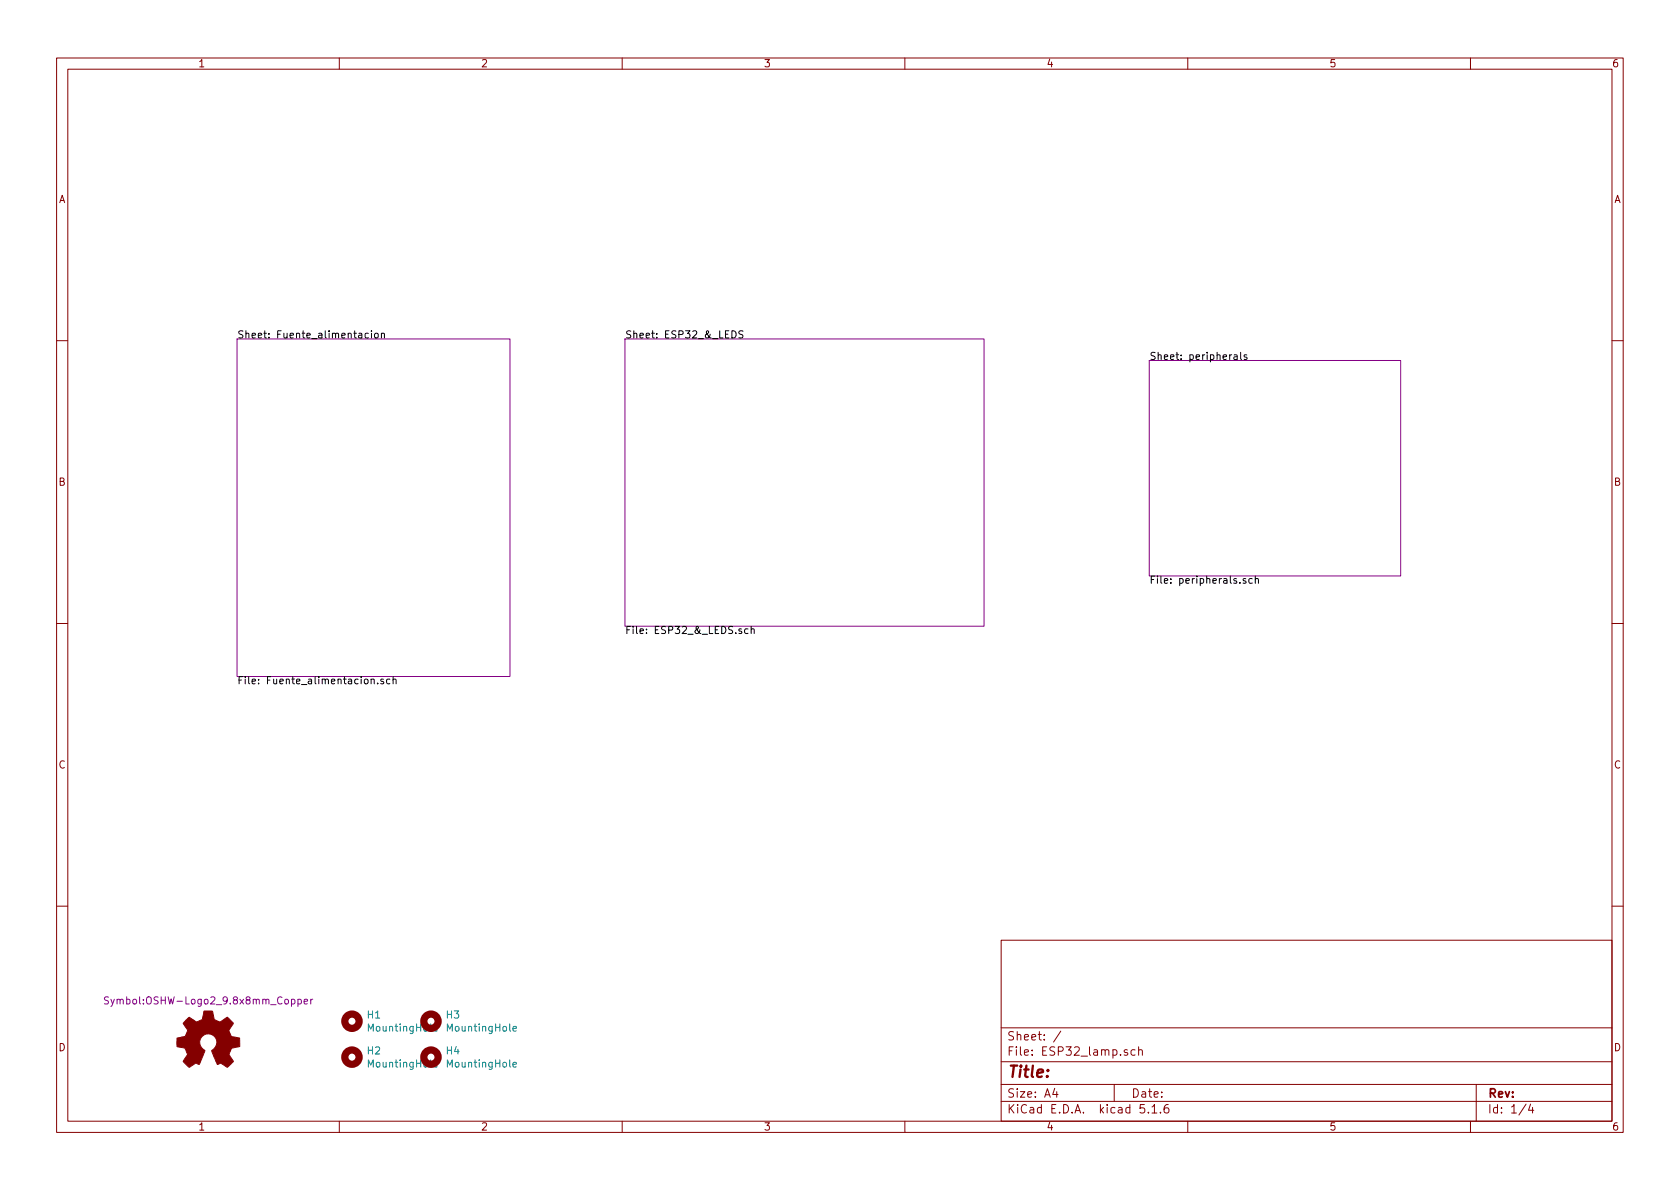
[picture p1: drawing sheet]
<svg xmlns="http://www.w3.org/2000/svg" width="297mm" height="210mm" viewBox="0 0 297 210" stroke-linecap="round" stroke-linejoin="round" font-family="sans-serif">
<g fill="none" stroke="#840000" stroke-width=".18">
<path d="M10 10.3h277v189.9h-277zM12 12.2h273v186.1h-273zM60 10.3v1.9M110 10.3v1.9M160 10.3v1.9M210 10.3v1.9M260 10.3v1.9M10 60.2h2M285 60.2h2M10 110.3h2M285 110.3h2M10 160.2h2"/>
<path d="M177 166.3h108v32h-108zM285 160.2h2M60 198.3v1.9M110 198.3v1.9M160 198.3v1.9M177 194.8h108M177 191.8h108M177 187.8h108M177 181.8h108M186.5 192.5l-.4 1h1M186.8 193v1M187.6 182.3l-1.3 2"/>
<path d="M197 191.8v3M199.3 185.7a.37 .37 0 0 0-.5 .1v.2l.5 .2 .1 .1-.2 .3-.4-.1M200.7 185.7l-.4-.1-.3 .3 .1 .6 .2 .1 .4-.1M201.3 185.7h.1a.37 .37 0 0 1 .6 .1v.8M201.3 185.1v1.5M202.3 195.3h-.7l-.1 .7 .3-.1 .5 .1 .1 .2-.1 .5-.2 .1-.6-.1M203 196.7v.1M203.7 195.8l.4-.5v1.5M203.7 196.8h.8M205.2 196.7v.1M206.6 195.3a.62 .62 0 0 0-.8 .7l.1 .7 .2 .1 .5-.1 .1-.5-.1-.2-.5-.1-.3 .3M210 198.3v1.9"/>
<path d="M260 198.3v1.9M261 191.8v6.5M269.8 195.2l-1.2 2M270.6 195.2l-.3 1.1h.9M271 195.8v1"/>
</g>
<path d="M41.9 59.9h48.3v59.7h-48.3zM110.5 59.9h63.5v50.8h-63.5zM203.2 63.7h44.4v38.1h-44.4zM19.2 176.3h-.5l-.2 .1v.4l.6 .2 .1 .3-.3 .2h-.4M52.7 176.8l.4-.1 .2 .2-.1 .6h-.5M53.8 177.1l.6-.1-.1-.2-.4-.1-.1 .2v.6h.5M54.9 176.7v.8M55.3 176.7l-.3 .1-.1 .1" fill="none" stroke="#840084" stroke-width=".18"/>
<g fill="none" stroke="#000" stroke-width=".18">
<path d="M65.1 59l-.3-.1-.3 .3 .1 .5h.5M65.7 58.5v.1M65.7 58.9v.9M66.3 59l.3-.1 .2 .1v.7l-.3 .1-.3-.3zM67.4 59l.2-.1 .3 .1 .1 .8M67.4 58.9v.9M129.4 58.5a.64 .64 0 0 1 .8 .6 .64 .64 0 0 1-.8 .7zM131.4 58.6l-.5-.1-.2 .1v.4l.5 .2 .2 .3-.3 .3-.5-.1M218.2 62.8h.5v.8M218.7 63l-.4 .1-.2 .2 .2 .3 .4-.1M219.4 62.3v1.1l.1 .2M220.4 62.8l-.3-.1-.1 .2v.2l.4 .1v.3h-.4"/>
<path d="M69.5 119.7v1.2M132.3 111.2h-.4l-.3 .2 .2 .6h.5M132.8 111.3l.2-.1h.3v.8M132.8 110.8v1.2M220.3 102.4l-.3-.1-.2 .2v.2l.5 .1v.3h-.5M221.4 102.4l-.3-.1-.3 .2 .1 .6h.5M221.9 102.4l.2-.1 .3 .1 .1 .7M221.9 101.9v1.2M65.6 120.2l.2-.1h.3l.1 .8M66.8 120.8v.1M67.8 120.1h-.3l-.2 .2 .1 .1 .4 .2v.3h-.5M68.9 120.1h-.3l-.2 .2 .1 .6h.4"/>
<path d="M69.5 120.2l.2-.1h.3v.8"/>
</g>
<path d="M32.9 180.4l.6-.5 .8 .6a.62 .62 0 0 0 1.1 0l.2-.1a1.62 1.62 0 0 0 .4-1.4l.1-.2h1.5l.1 .8a.74 .74 0 0 0 .7 .9l.5 .2 1.3-.8 1 1-.4 .7a.75 .75 0 0 0-.1 1.2l.2 .5 1.5 .3v1.5l-1.4 .2-.1 .2a1.23 1.23 0 0 0-.3 1.2l.7 1-.1 .1-1 .9-.8-.5a.54 .54 0 0 0-.9 0l-1.1-2.3a2.33 2.33 0 0 0 .9-2 1.54 1.54 0 0 0-2.5-.7 1.54 1.54 0 0 0 .4 2.6l-1 2.4a.69 .69 0 0 0-1.1 .2l-.6 .3-1.1-1 .8-1.2-.3-.6a.71 .71 0 0 0-.9-.7l-.7-.2v-1.4l.4-.1a1.11 1.11 0 0 0 1.3-.7 .72 .72 0 0 0-.2-1.2l-.4-.7z" fill="#840000" stroke="#840000" stroke-width=".18"/>
<g fill="none" stroke="#840000" stroke-width="1.3">
<circle cx="62.2" cy="186.9" r="1.27"/>
<circle cx="62.2" cy="180.6" r="1.27"/>
<circle cx="76.2" cy="186.9" r="1.27"/>
<circle cx="76.2" cy="180.6" r="1.27"/>
</g>
<path d="M76.7 188.3l.6-.1v-.3h-.4l-.2 .1 .1 .6h.5M76.7 181.9l.6-.1v-.2l-.4-.1-.2 .2 .1 .6h.5M90.7 188.3l.6-.1v-.3h-.4l-.2 .1 .1 .6h.5M90.7 181.9l.6-.1v-.2l-.4-.1-.2 .2 .1 .6h.5" fill="none" stroke="#008484" stroke-width=".18"/>
<text font-size="2.8" fill="#840000" x="178" y="190.5">Title:</text>
<g font-size="2.1" fill="#840000">
<text x="178" y="184">Sheet: /</text>
<text x="178" y="186.7">File: ESP32_lamp.sch</text>
<text x="178" y="196.9">KiCad E.D.A. kicad 5.1.6</text>
<text x="178" y="194.1">Size: A4</text>
<text x="200" y="194.1">Date:</text>
<text x="263" y="194.1">Rev:</text>
<text x="263" y="196.9">Id: 1/4</text>
</g>
<g font-size="1.8" fill="#840000">
<text x="35" y="11.9">1</text>
<text x="85" y="11.9">2</text>
<text x="135" y="11.9">3</text>
<text x="185" y="11.9">4</text>
<text x="235" y="11.9">5</text>
<text x="285" y="11.9">6</text>
<text x="10.4" y="35.9">A</text>
<text x="285.4" y="35.9">A</text>
<text x="10.4" y="85.9">B</text>
<text x="285.4" y="85.9">B</text>
<text x="10.4" y="135.9">C</text>
<text x="285.4" y="135.9">C</text>
<text x="10.4" y="185.9">D</text>
<text x="285.4" y="185.9">D</text>
<text x="35" y="199.9">1</text>
<text x="85" y="199.9">2</text>
<text x="135" y="199.9">3</text>
<text x="185" y="199.9">4</text>
<text x="235" y="199.9">5</text>
<text x="285" y="199.9">6</text>
</g>
<g font-size="1.8">
<text x="41.9" y="59.8">Sheet: Fuente_alimentacion</text>
<text x="110.5" y="59.8">Sheet: ESP32_&amp;_LEDS</text>
<text x="203.2" y="63.6">Sheet: peripherals</text>
<text x="203.2" y="103.2">File: peripherals.sch</text>
<text x="110.5" y="112.1">File: ESP32_&amp;_LEDS.sch</text>
<text x="41.9" y="121">File: Fuente_alimentacion.sch</text>
</g>
<text font-size="1.8" fill="#840084" x="19.8" y="177.6">Symbol:OSHW-Logo2_9.8x8mm_Copper</text>
<g font-size="1.8" fill="#008484">
<text x="65" y="180.1">H1</text>
<text x="65.3" y="182.4">MountingHole</text>
<text x="79" y="180.1">H3</text>
<text x="79.3" y="182.4">MountingHole</text>
<text x="65" y="186.5">H2</text>
<text x="65.3" y="188.8">MountingHole</text>
<text x="79" y="186.5">H4</text>
<text x="79.3" y="188.8">MountingHole</text>
</g>
</svg>
